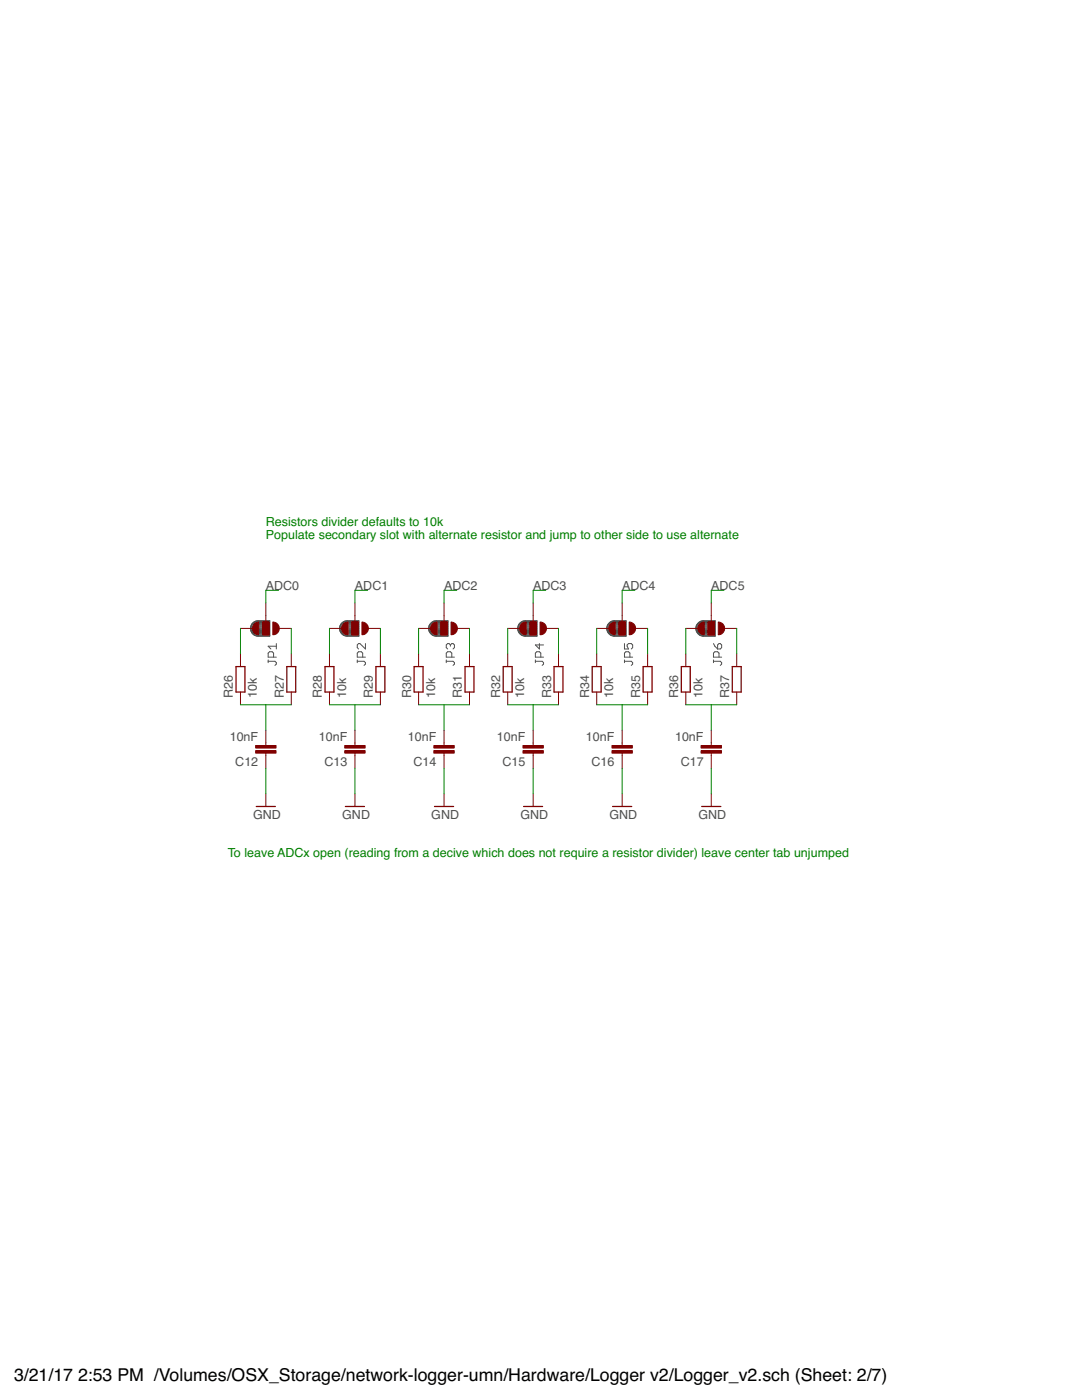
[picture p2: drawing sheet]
<svg xmlns="http://www.w3.org/2000/svg" width="216mm" height="279mm" viewBox="0 0 216 279" stroke-linecap="round" stroke-linejoin="round" font-family="sans-serif">
<g fill="none" stroke="#505050" stroke-width=".25">
<path d="M50 125.6h3.8M50 125.4h3.8M50 125.1h3.8M50.1 125.8h3.7M50.1 124.9l-.1 .3M50.1 124.9h3.7M50.1 126h3.7M50.2 124.7h3.6M50.2 126.3h3.6M50.3 124.5h3.5M50.4 124.4l-.3 .5M50.4 126.5h3.4"/>
<path d="M50.5 124.2l.8-.3h2.5v3h-2.3a1.48 1.48 0 0 1-1.5-1.7M50.5 124.2l-.1 .2M50.5 124.2h3.3M50.7 126.7h3.1M50.9 124h2.9M51.2 126.9h2.6M67.8 125.4h3.8M67.8 125.6h3.8M67.8 125.1h3.8M67.8 125.2a1.54 1.54 0 0 0 1.2 1.7M67.8 125.8h3.8M67.9 124.9h3.7"/>
<path d="M67.9 126h3.7M68 124.7h3.6M68 126.3h3.6M68.1 124.5h3.5M68.2 126.5h3.4M68.3 124.2l.7-.3h2.6v3h-2.6M68.3 124.2h3.3M68.3 124.2l-.5 1M68.5 126.7h3.1M68.7 124h2.9M69 126.9h2.6M85.6 125.4h3.8"/>
<path d="M85.6 125.6h3.8M85.6 125.1h3.8M85.6 125.2a1.55 1.55 0 0 0 1.2 1.7M85.6 125.8h3.8M85.6 124.9h3.8M85.6 124.9v.3M85.7 126h3.7M85.7 124.7h3.7M85.8 126.3h3.6M85.9 124.5h3.5M85.9 124.4l-.3 .5M86 126.5h3.4"/>
<path d="M86.1 124.2l.7-.3h2.6v3h-2.6M86.1 124.2h3.3M86.1 124.2l-.2 .2M86.3 126.7h3.1M86.5 124h2.9M86.8 126.9h2.6M103.3 125.6h3.8M103.3 125.4h3.8M103.4 125.1h3.7M103.4 125.8h3.7M103.4 124.9h3.7M103.4 124.9v.3"/>
<path d="M103.5 126h3.6M103.5 124.7h3.6M103.6 126.3h3.5M103.7 124.5h3.4M103.7 124.4l-.3 .5M103.8 126.5h3.3M103.9 124.2l.7-.3h2.5v3h-2.2a1.48 1.48 0 0 1-1.5-1.7M103.9 124.2h3.2M103.9 124.2l-.2 .2M104 126.7h3.1M104.2 124h2.9M104.6 126.9h2.5"/>
<path d="M121.1 125.4h3.8M121.1 125.6h3.8M121.1 125.2a1.54 1.54 0 0 0 1.3 1.7M121.1 125.1h3.8M121.2 125.8h3.7M121.2 124.9h3.7M121.2 126h3.7M121.3 124.7h3.6M121.3 126.3h3.6M121.4 124.5h3.5M121.5 126.5h3.4M121.6 124.2l.8-.3h2.5v3h-2.5"/>
<path d="M121.6 124.2h3.3M121.6 124.2l-.5 1M121.8 126.7h3.1M122 124h2.9M122.3 126.9h2.6M138.9 125.4h3.8M138.9 125.6h3.8M138.9 125.1h3.8M138.9 125.2a1.55 1.55 0 0 0 1.2 1.7M138.9 125.8h3.8M139 124.9h3.7M139 124.9l-.1 .3"/>
<path d="M139 126h3.7M139.1 124.7h3.6M139.1 126.3h3.6M139.2 124.5h3.5M139.2 124.4l-.2 .5M139.3 126.5h3.4M139.4 124.2l.7-.3h2.6v3h-2.6M139.4 124.2h3.3M139.4 124.2l-.2 .2M139.6 126.7h3.1M139.8 124h2.9M140.1 126.9h2.6"/>
</g>
<g fill="none" stroke="#505050" stroke-width=".2">
<path d="M53.5 132h1.4l.2 .2v.3l-.2 .3M53.5 131.7v.5M54.6 131.1v-.8l-.3-.2h-.5l-.3 .2v.8h1.6M55.1 128.4v1.1M55.1 129h-1.6l.6 .5M71.3 132h1.3l.3 .2v.3l-.3 .3M71.3 131.7v.5M72.4 131.1v-.8l-.3-.2h-.6l-.2 .2v.8h1.6M72.9 128.4v1.1l-1.1-1.1h-.3l-.2 .3v.5l.2 .3M89 132h1.4l.3 .2v.3l-.3 .3M89 131.7v.5M89.9 128.7l-.3-.3h-.3l-.3 .3v.5l.3 .3"/>
<path d="M89.9 128.7l.2-.3h.3l.3 .3v.5l-.3 .3M89.9 128.7v.3M90.1 131.1v-.8l-.2-.2h-.6l-.3 .2v.8h1.7M106.8 132h1.4l.3 .2v.3l-.3 .3M106.8 131.7v.5M107.6 128.4v1.1l-.8-.8h1.7M107.9 131.1v-.8l-.3-.2h-.5l-.3 .2v.8h1.7M124.6 132h1.4l.2 .2v.3l-.2 .3M124.6 128.4v1.1h.8l-.3-.5v-.3l.3-.3h.6l.2 .3v.5l-.2 .3M124.6 131.7v.5M125.7 131.1v-.8l-.3-.2h-.5l-.3 .2v.8h1.6M142.4 132h1.3l.3 .2v.3l-.3 .3"/>
<path d="M142.4 131.7v.5M142.4 128.4l.2 .6 .6 .5M143.2 128.7l.3-.3h.2l.3 .3v.5l-.3 .3h-.5zM143.5 131.1v-.8l-.3-.2h-.6l-.2 .2v.8h1.6"/>
</g>
<g fill="#800000" stroke="#800000" stroke-width=".2">
<path d="M50.7 124.6l.5-.4 .4-.1v2.6a1.27 1.27 0 0 1-1.1-.8 1.27 1.27 0 0 1 .2-1.3z" fill-rule="evenodd"/>
<path d="M54.4 124.1a1.27 1.27 0 0 1 1.3 1.3 1.27 1.27 0 0 1-1.3 1.3z" fill-rule="evenodd"/>
<path d="M68.5 124.6l.5-.4 .4-.1v2.6a1.27 1.27 0 0 1-1.1-.8 1.27 1.27 0 0 1 .2-1.3z" fill-rule="evenodd"/>
<path d="M72.2 124.1a1.27 1.27 0 0 1 1.3 1.3 1.27 1.27 0 0 1-1.3 1.3z" fill-rule="evenodd"/>
<path d="M86.3 124.6l.4-.4 .5-.1v2.6a1.26 1.26 0 0 1-1.2-.8 1.26 1.26 0 0 1 .3-1.3z" fill-rule="evenodd"/>
<path d="M90 124.1a1.27 1.27 0 0 1 1.3 1.3 1.27 1.27 0 0 1-1.3 1.3z" fill-rule="evenodd"/>
<path d="M104 124.6l.5-.4 .5-.1v2.6a1.27 1.27 0 0 1-1.2-.8 1.27 1.27 0 0 1 .2-1.3z" fill-rule="evenodd"/>
<path d="M107.8 124.1a1.27 1.27 0 0 1 1.3 1.3 1.27 1.27 0 0 1-1.3 1.3z" fill-rule="evenodd"/>
<path d="M121.8 124.6l.5-.4 .4-.1v2.6a1.27 1.27 0 0 1-1.1-.8 1.27 1.27 0 0 1 .2-1.3z" fill-rule="evenodd"/>
<path d="M125.5 124.1a1.27 1.27 0 0 1 1.3 1.3 1.27 1.27 0 0 1-1.3 1.3z" fill-rule="evenodd"/>
<path d="M139.6 124.6l.5-.4 .4-.1v2.6a1.26 1.26 0 0 1-1.1-.8 1.26 1.26 0 0 1 .2-1.3z" fill-rule="evenodd"/>
<path d="M143.3 124.1a1.27 1.27 0 0 1 1.3 1.3 1.27 1.27 0 0 1-1.3 1.3z" fill-rule="evenodd"/>
</g>
<g fill="none" stroke="#800000" stroke-width=".2">
<path d="M48 125.4h2.5M48 130.5v2.5M48 138.1v2.6M52.4 124.1h1.3v2.6h-1.3zM53 120.3v3.8M55.6 125.4h2.5M58.1 130.5v2.5M58.1 138.1v2.6M65.7 125.4h2.6M65.7 130.5v2.5M65.7 138.1v2.6M70.2 124.1h1.3v2.6h-1.3z"/>
<path d="M70.8 120.3v3.8M73.4 125.4h2.5M75.9 130.5v2.5M75.9 138.1v2.6M83.5 125.4h2.6M83.5 130.5v2.5M83.5 138.1v2.6M88 124.1h1.2v2.6h-1.2zM88.6 120.3v3.8M91.1 125.4h2.6M93.7 130.5v2.5M93.7 138.1v2.6"/>
<path d="M101.3 125.4h2.5M101.3 130.5v2.5M101.3 138.1v2.6M105.7 124.1h1.3v2.6h-1.3zM106.4 120.3v3.8M108.9 125.4h2.5M111.4 130.5v2.5M111.4 138.1v2.6M119.1 125.4h2.5M119.1 130.5v2.5M119.1 138.1v2.6M123.5 124.1h1.3v2.6h-1.3z"/>
<path d="M124.1 120.3v3.8M126.7 125.4h2.5M129.2 130.5v2.5M129.2 138.1v2.6M136.8 125.4h2.6M136.8 130.5v2.5M136.8 138.1v2.6M141.3 124.1h1.3v2.6h-1.3zM141.9 120.3v3.8M144.5 125.4h2.5M147 130.5v2.5M147 138.1v2.6"/>
<path d="M53 145.7v3.1M53 150.3v3.1M53 158.4v2.6M70.8 145.7v3.1M70.8 150.3v3.1M70.8 158.4v2.6M88.6 145.7v3.1M88.6 150.3v3.1M88.6 158.4v2.6M106.4 145.7v3.1M106.4 150.3v3.1M106.4 158.4v2.6"/>
<path d="M124.1 145.7v3.1M124.1 150.3v3.1M124.1 158.4v2.6M141.9 145.7v3.1M141.9 150.3v3.1M141.9 158.4v2.6"/>
</g>
<g fill="#800000" stroke="#800000" stroke-width=".2">
<path d="M52.4 124.1h1.3v2.6h-1.3z"/>
<path d="M70.2 124.1h1.3v2.6h-1.3z"/>
<path d="M88 124.1h1.2v2.6h-1.2z"/>
<path d="M105.7 124.1h1.3v2.6h-1.3z"/>
<path d="M123.5 124.1h1.3v2.6h-1.3z"/>
<path d="M141.3 124.1h1.3v2.6h-1.3z"/>
<path d="M51 148.8h4.1v.5h-4.1z"/>
<path d="M51 149.8h4.1v.5h-4.1z"/>
<path d="M68.8 148.8h4.1v.5h-4.1z"/>
<path d="M68.8 149.8h4.1v.5h-4.1z"/>
<path d="M86.6 148.8h4v.5h-4z"/>
<path d="M86.6 149.8h4v.5h-4z"/>
<path d="M104.4 148.8h4v.5h-4z"/>
<path d="M104.4 149.8h4v.5h-4z"/>
<path d="M122.1 148.8h4.1v.5h-4.1z"/>
<path d="M122.1 149.8h4.1v.5h-4.1z"/>
<path d="M139.9 148.8h4.1v.5h-4.1z"/>
<path d="M139.9 149.8h4.1v.5h-4.1z"/>
</g>
<g fill="none" stroke="#800000" stroke-width=".25">
<path d="M47.1 133h1.8v5.1h-1.8zM57.2 133h1.8v5.1h-1.8zM64.9 133h1.7v5.1h-1.7zM75 133h1.8v5.1h-1.8zM82.6 133h1.8v5.1h-1.8zM92.8 133h1.8v5.1h-1.8zM100.4 133h1.8v5.1h-1.8zM110.6 133h1.7v5.1h-1.7zM118.2 133h1.8v5.1h-1.8zM128.3 133h1.8v5.1h-1.8zM136 133h1.7v5.1h-1.7zM146.1 133h1.8v5.1h-1.8z"/>
<path d="M51.1 161h3.8M68.9 161h3.8M86.7 161h3.8M104.5 161h3.8M122.2 161h3.8M140 161h3.8"/>
</g>
<g fill="none" stroke="#008000" stroke-width=".2">
<path d="M55.6 117.8h-2.6v2.5M73.4 117.8h-2.6v2.5M91.1 117.8h-2.5v2.5M108.9 117.8h-2.5v2.5M126.7 117.8h-2.6v2.5M144.5 117.8h-2.6v2.5M48 125.4v5.1M58.1 125.4v5.1M65.7 125.4v5.1M75.9 125.4v5.1M83.5 125.4v5.1M93.7 125.4v5.1"/>
<path d="M101.3 125.4v5.1M111.4 125.4v5.1M119.1 125.4v5.1M129.2 125.4v5.1M136.8 125.4v5.1M147 125.4v5.1M48 140.7h10.1M53 140.7v5M53 153.4v5M65.7 140.7h10.2M70.8 140.7v5M70.8 153.4v5"/>
<path d="M83.5 140.7h10.2M88.6 140.7v5M88.6 153.4v5M101.3 140.7h10.1M106.4 140.7v5M106.4 153.4v5M119.1 140.7h10.1M124.1 140.7v5M124.1 153.4v5M136.8 140.7h10.2M141.9 140.7v5M141.9 153.4v5"/>
</g>
<g font-size="3.5">
<text x="2.8" y="275.6">3/21/17</text>
<text x="15.6" y="275.6">2:53 PM /Volumes/OSX_Storage/network-logger-umn/Hardware/Logger v2/Logger_v2.sch (Sheet: 2/7)</text>
</g>
<g font-size="2.5" fill="#008000">
<text x="53.1" y="105">Resistors divider defaults to 10k</text>
<text x="53.1" y="107.7">Populate secondary slot with alternate resistor and jump to other side to use alternate</text>
<text x="45.4" y="171.1">To leave ADCx open (reading from a decive which does not require a resistor divider) leave center tab unjumped</text>
</g>
<g font-size="2.5" fill="#505050">
<text x="53.1" y="117.8">ADC0</text>
<text x="70.8" y="117.8">ADC1</text>
<text x="88.6" y="117.8">ADC2</text>
<text x="106.4" y="117.8">ADC3</text>
<text x="124.1" y="117.8">ADC4</text>
<text x="141.9" y="117.8">ADC5</text>
<text x="46.5" y="139.4" transform="rotate(-90 46.5 139.4)">R26</text>
<text x="51.3" y="139.4" transform="rotate(-90 51.3 139.4)">10k</text>
<text x="56.6" y="139.4" transform="rotate(-90 56.6 139.4)">R27</text>
<text x="64.3" y="139.4" transform="rotate(-90 64.3 139.4)">R28</text>
<text x="69" y="139.4" transform="rotate(-90 69 139.4)">10k</text>
<text x="74.4" y="139.4" transform="rotate(-90 74.4 139.4)">R29</text>
<text x="82" y="139.4" transform="rotate(-90 82 139.4)">R30</text>
<text x="86.8" y="139.4" transform="rotate(-90 86.8 139.4)">10k</text>
<text x="92.2" y="139.4" transform="rotate(-90 92.2 139.4)">R31</text>
<text x="99.8" y="139.4" transform="rotate(-90 99.8 139.4)">R32</text>
<text x="104.6" y="139.4" transform="rotate(-90 104.6 139.4)">10k</text>
<text x="110" y="139.4" transform="rotate(-90 110 139.4)">R33</text>
<text x="117.6" y="139.4" transform="rotate(-90 117.6 139.4)">R34</text>
<text x="122.4" y="139.4" transform="rotate(-90 122.4 139.4)">10k</text>
<text x="127.7" y="139.4" transform="rotate(-90 127.7 139.4)">R35</text>
<text x="135.3" y="139.4" transform="rotate(-90 135.3 139.4)">R36</text>
<text x="140.1" y="139.4" transform="rotate(-90 140.1 139.4)">10k</text>
<text x="145.5" y="139.4" transform="rotate(-90 145.5 139.4)">R37</text>
<text x="45.8" y="147.9">10nF</text>
<text x="63.6" y="147.9">10nF</text>
<text x="81.4" y="147.9">10nF</text>
<text x="99.2" y="147.9">10nF</text>
<text x="116.9" y="147.9">10nF</text>
<text x="134.7" y="147.9">10nF</text>
<text x="47" y="153">C12</text>
<text x="64.7" y="153">C13</text>
<text x="82.5" y="153">C14</text>
<text x="100.3" y="153">C15</text>
<text x="118.1" y="153">C16</text>
<text x="135.8" y="153">C17</text>
<text x="50.5" y="163.5">GND</text>
<text x="68.3" y="163.5">GND</text>
<text x="86.1" y="163.5">GND</text>
<text x="103.8" y="163.5">GND</text>
<text x="121.6" y="163.5">GND</text>
<text x="139.4" y="163.5">GND</text>
</g>
</svg>
